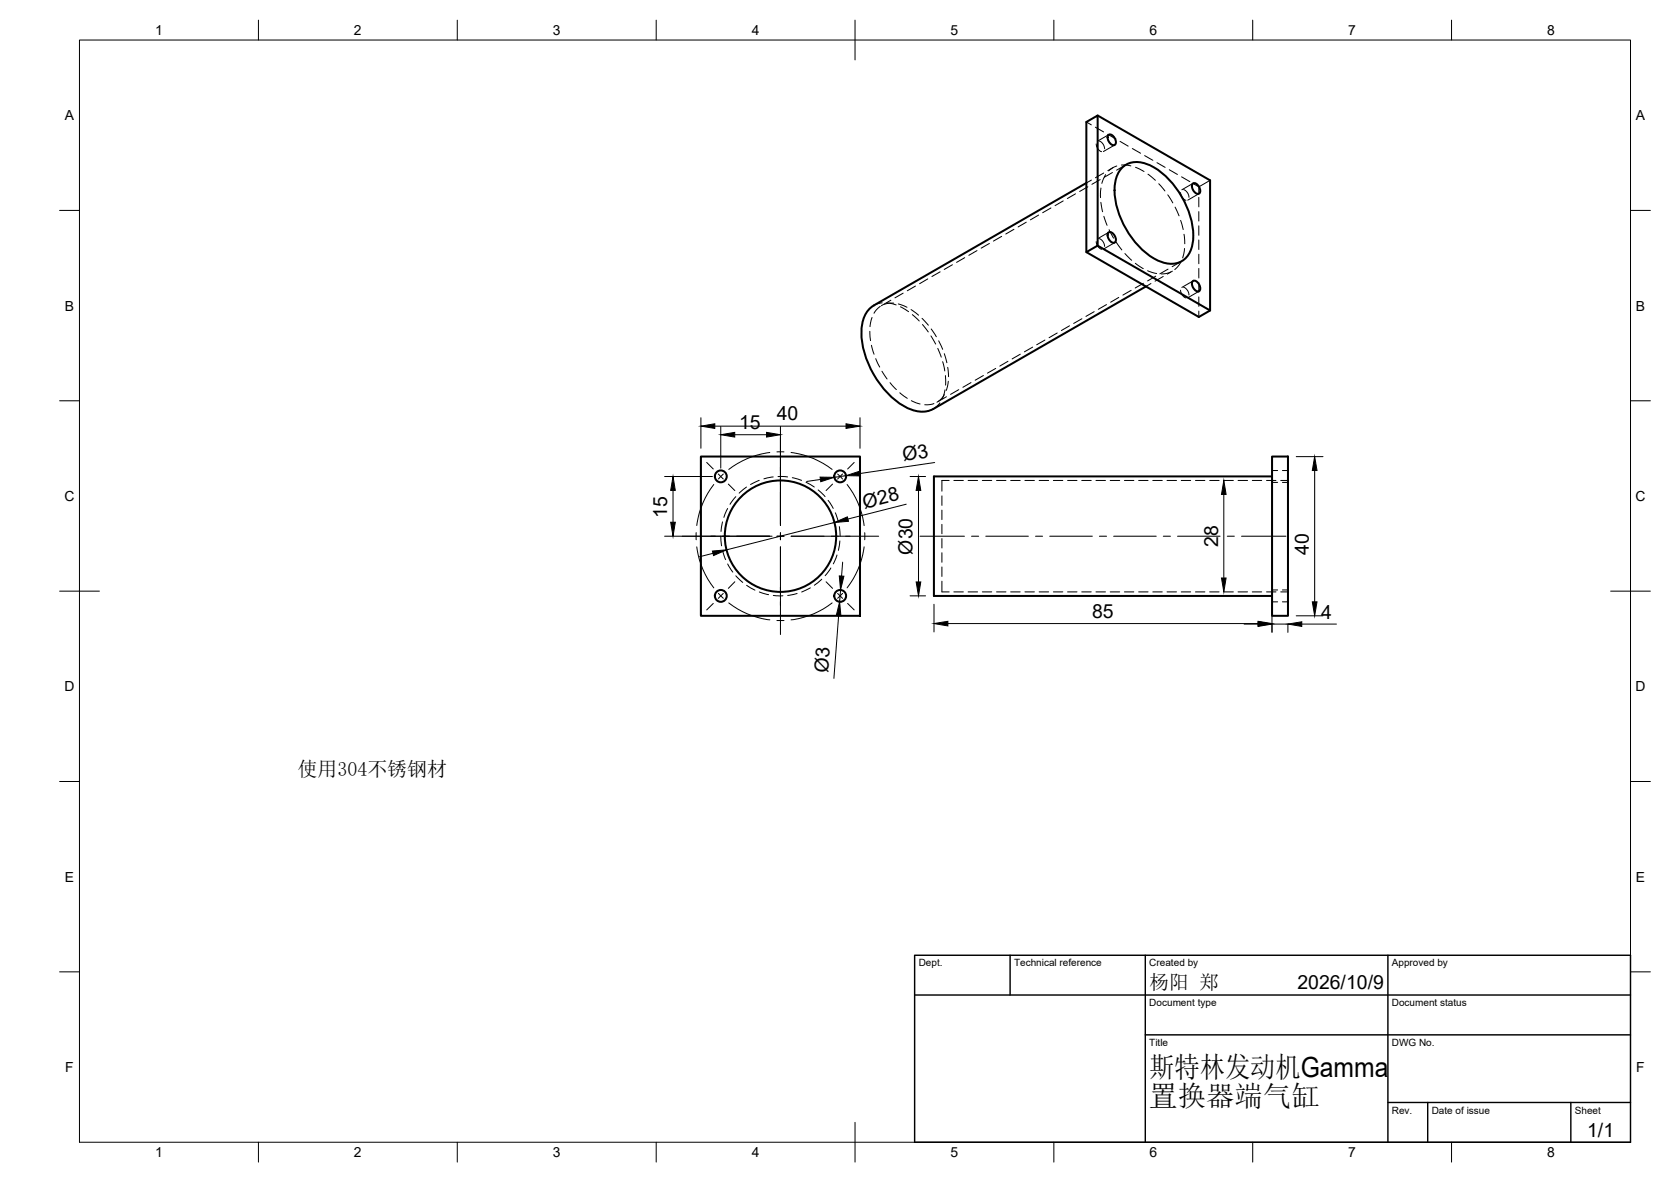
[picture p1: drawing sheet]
<svg xmlns="http://www.w3.org/2000/svg" width="420mm" height="297mm" viewBox="0 0 420 297" stroke-linecap="round" stroke-linejoin="round" font-family="sans-serif">
<!-- layer: Visible -->
<g fill="none" stroke="#000" stroke-width=".51">
<path d="M276 29l28.3 16.3v32.7l-2.9 1.7-28.2-16.3v-32.7l2.8-1.7v32.7l-2.8 1.7M278.7 33.9a1.28 1.28 0 0 1 1.7 1 .9 .9 0 0 1 .3 1 .9 .9 0 0 1-.8 .6 1.95 1.95 0 0 1-1.2-2.6zM273.2 46l-53.5 30.8a7.3 7.3 0 0 0-3.1 6.8 23 23 0 0 0 11.7 19 6.9 6.9 0 0 0 6.4 .2l53.4-30.8M278.7 58.5a1.28 1.28 0 0 1 1.7 .9 .9 .9 0 0 1 .3 1 .9 .9 0 0 1-.8 .6 1.95 1.95 0 0 1-1.2-2.5zM282 42.3a5.7 5.7 0 0 1 6.9-.9 21.1 21.1 0 0 1 11.1 19.2 5.6 5.6 0 0 1-6.3 5.6 15.4 15.4 0 0 1-9.8-7.3 18.7 18.7 0 0 1-3.4-13.7l.4-1.1zM299.9 46.2a1.28 1.28 0 0 1 1.7 .9 .9 .9 0 0 1 .3 1 .9 .9 0 0 1-.8 .6 1.95 1.95 0 0 1-1.2-2.5zM276 61.7l28.3 16.3M299.9 70.7a1.28 1.28 0 0 1 1.7 1 .9 .9 0 0 1 .3 .9 .9 .9 0 0 1-.8 .6 1.95 1.95 0 0 1-1.2-2.5zM176.2 114.7h40v40.1h-40zM319.8 114.7h4v40.1h-4zM319.8 119.7h-85v30.1h85"/>
<circle cx="181.2" cy="119.7" r="1.49"/>
<circle cx="211.3" cy="119.7" r="1.49"/>
<circle cx="196.2" cy="134.7" r="14"/>
<circle cx="181.2" cy="149.8" r="1.49"/>
<circle cx="211.3" cy="149.8" r="1.49"/>
</g>
<!-- layer: Hidden -->
<g fill="none" stroke="#000" stroke-width=".25">
<path d="M273.2 30.7l1.2 .7M275.4 32l2.1 1.2M275.6 36.2a2.21 2.21 0 0 0 1.4 1.9M276.4 35.4a2.18 2.18 0 0 1 1.3 2M278.5 33.7l2.1 1.2M278.8 33.9l-2.9 1.6M280.3 36.5l-2.9 1.6M281.6 35.5l2.1 1.2M284.7 37.3l2.1 1.2M287.8 39.1l2.1 1.2M251.9 59.4l-2.1 1.2M255 57.6l-2.1 1.2"/>
<path d="M258 55.8l-2 1.2M261.2 54l-2.1 1.3M264.2 52.3l-2 1.2M267.3 50.5l-2 1.2M270.4 48.7l-2 1.2M273.5 46.9l-2 1.2M274.4 45.3l-1.2 .7M276.4 60a2.18 2.18 0 0 1 1.3 1.9M276.6 45.1l-2 1.2M276.8 50.8l.4 2.4M276.8 47.3l-.1 2.4M277.5 43.5l-2.1 1.2"/>
<path d="M277.6 54.4l.8 2.2M278 43.9l-.9 2.2M278.8 58.4l-2.9 1.6M278.9 57.7l1.1 2.1M279.7 43.4l-2 1.1M279.8 42.1l-1.2 .8M280.8 41.7l-.7 .3-1.3 1M282 41.5l2.4 .2M283.1 41.4l-2.3 1.4M285.5 42l2.2 1.1M288.6 43.8l1.9 1.5M290.9 40.9l2.1 1.2"/>
<path d="M291.4 46.2l1.5 1.8M293.6 49l1.3 2M294 42.7l2.1 1.1M295.5 52.1l1 2.1M296.8 48.4a2.21 2.21 0 0 0 1.4 1.9M296.9 55.4l.6 2.3M297.1 44.4l2.1 1.2M297.6 47.7a2.18 2.18 0 0 1 1.4 1.9M297.7 58.9l.2 2.4M300 46.1l-2.8 1.6M300.2 46.2l1.2 .8v1.4M301.4 49.6v2.4"/>
<path d="M301.4 53.2v2.3M301.4 56.8v2.3M301.5 48.7l-2.8 1.6M304.3 45.3l-2.9 1.7M219.3 79.8l-.5 2.3M221.3 77l-1 .9-.5 .8M221.8 76.1l-2.1 .7M223 76.1l2.3 .5M224 75.4l-2.4 1.4M224.7 76.2l-2.3 .3M225.9 76.4l2.1 .8M226.4 77.1l2.1 1.2"/>
<path d="M227.1 73.7l-2.1 1.2M229.1 77.8l1.9 1.4M229.4 79.1l1.7 1.6M230.2 71.9l-2.1 1.2M231.8 80l1.6 1.7M233.3 70.1l-2.1 1.2M236.4 68.3l-2.1 1.2M239.5 66.5l-2.1 1.2M242.6 64.8l-2.1 1.1M245.7 63l-2.1 1.2M248.8 61.2l-2.1 1.2M275.1 78.3l-2.1 1.2"/>
<path d="M275.6 60.7a2.21 2.21 0 0 0 1.4 2M278.2 76.5l-2 1.2M280.3 61l-2.9 1.6M280.6 60.9l1.5 1.9M281.3 74.7l-2 1.3M282.9 63.7l1.6 1.7M284.4 73l-2.1 1.2M285.5 66.2l2 1.3M287.5 71.2l-2.1 1.2M288.5 68l2.3 .7M289.4 71.3l-1.3 .7M290.6 69.4l-2.1 1.2"/>
<path d="M292.5 69.5l-2.1 1.2M293.7 67.6l-2.1 1.2M294.4 68.4l-1.1 .3-1.3 .1M294.8 68.1l-1.3 .8M296.8 72.9a2.21 2.21 0 0 0 1.4 2M296.9 65.9l-1.5 1.8M297.1 65.7l-2.4 1.3M297.6 72.2a2.18 2.18 0 0 1 1.4 1.9M297.8 62.4l-.4 2.4M300 70.6l-2.8 1.6M301.4 60.3v2.4M301.4 63.9v2.4"/>
<path d="M301.4 67.5v2.4M301.4 71v2.4M301.4 74.6v2.4M301.4 78.2v1.5M301.5 73.2l-2.8 1.6M218.7 83.3l.2 2.3M219.1 86.8l.7 2.2M220.2 90.1l1 2.2M221.8 93.3l1.3 1.9M223.8 96.2l1.6 1.7M226.3 98.7l1.8 1.4M231.9 81.6l1.5 1.8"/>
<path d="M234.1 84.4l1.2 2.1M234.1 82.7l1.3 1.9M235.8 87.6l.9 2.2M236 85.6l1 2.2M237 90.9l.6 2.3M237.4 88.9l.7 2.3M237.4 99.2l-.7 1.1-.8 .6M237.6 98l-.7 2.2M237.7 94.4l.1 2.4M238 99.7l-2.4 1.4M238.3 92.3l.2 2.4M238.4 95.8l-.5 2.3"/>
<path d="M241.1 97.9l-2.1 1.2M244.2 96.1l-2.1 1.2M247.3 94.4l-2.1 1.2M250.4 92.6l-2.1 1.2M253.4 90.8l-2 1.2M256.5 89l-2 1.2M259.7 87.2l-2.1 1.2M262.7 85.5l-2 1.1M265.8 83.7l-2 1.2M268.9 81.9l-2 1.2M272 80.1l-2 1.2M194.4 119.9l-2.3 .4"/>
<path d="M195.6 119.8l2.4 .1M229.2 100.7l2.2 .8M234.8 101.4l-.9 .3h-1.4M236.3 101.2l-1.6 1.6M319.8 118.2h1.4M322.5 118.2h1.3M181.2 134.8l.2 2.4M181.7 131.2l-.4 2.3M181.7 138.4l.8 2.2M183 127.8l-1 2.2M185 124.8l-1.4 1.9M187.7 122.4l-1.9 1.5"/>
<path d="M190.9 120.7l-2.2 1.1M199.2 120l2.3 .7M202.7 121.2l2 1.2M205.7 123.1l1.8 1.7M208.2 125.7l1.3 2.1M210 128.9l.8 2.3M210.5 139.5l-1 2.2M211 132.3l.2 2.5M211.2 135.9l-.4 2.4M236.8 124.6v2.4M236.8 128.2v2.4M236.8 131.8v2.3"/>
<path d="M236.8 135.3v2.4M236.8 138.9v2.4M238.7 120.7h-1.9v2.7M239.8 120.7h2.4M243.4 120.7h2.4M247 120.7h2.4M250.6 120.7h2.3M254.1 120.7h2.4M257.7 120.7h2.4M261.3 120.7h2.4M264.9 120.7h2.3M268.4 120.7h2.4"/>
<path d="M272 120.7h2.4M275.6 120.7h2.4M279.1 120.7h2.4M282.7 120.7h2.4M286.3 120.7h2.4M289.9 120.7h2.3M293.4 120.7h2.4M297 120.7h2.4M300.6 120.7h2.4M304.2 120.7h2.3M307.7 120.7h2.4M311.3 120.7h2.4"/>
<path d="M314.9 120.7h2.3M318.5 120.7h2.3M319.8 121.2h1.4M322 120.7h1.8M322.5 121.2h1.3M183 141.7l1.3 2.1M185 144.7l1.8 1.7M187.7 147.1l2.1 1.2M190.9 148.8l2.4 .6M194.4 149.6l2.4 .1M200.4 149.1l-2.3 .5M203.8 147.7l-2.2 1.1"/>
<path d="M206.6 145.5l-1.8 1.6M208.9 142.7l-1.4 2M236.8 142.5v2.4M236.8 146.1v2.6h1.9M239.8 148.7h2.4M243.4 148.7h2.4M247 148.7h2.4M250.6 148.7h2.3M254.1 148.7h2.4M257.7 148.7h2.4M261.3 148.7h2.4M264.9 148.7h2.3"/>
<path d="M268.4 148.7h2.4M272 148.7h2.4M275.6 148.7h2.4M279.1 148.7h2.4M282.7 148.7h2.4M286.3 148.7h2.4M289.9 148.7h2.3M293.4 148.7h2.4M297 148.7h2.4M300.6 148.7h2.4M304.2 148.7h2.3M307.7 148.7h2.4"/>
<path d="M311.3 148.7h2.4M314.9 148.7h2.3M318.5 148.7h2.3M319.8 148.3h1.4M319.8 151.2h1.4M322 148.7h1.8M322.5 148.3h1.3M322.5 151.2h1.3"/>
</g>
<!-- layer: BORDER -->
<g fill="none" stroke="#000" stroke-width=".25">
<path d="M20 10.1h390v276.9h-390zM65 5.1v5M115 5.1v5M165 5.1v5M215 5.1v10M265 5.1v5M315 5.1v5M365 5.1v5M15 52.9h5M410 52.9h5M15 100.7h5M410 100.7h5"/>
<path d="M15 148.6h10M405 148.6h10M15 196.4h5M410 196.4h5M15 244.2h5M410 244.2h5M65 287v5M115 287v5M165 287v5M215 282.1v9.9M265 287v5M315 287v5"/>
<path d="M365 287v5"/>
</g>
<!-- layer: TITLEBLOCK -->
<path d="M230 240.1h180v46.9h-180zM230 250h180M254 240.1v9.9M288 240.1v46.9M349 240.1v46.9M288 260.1h122M349 277.1h61M359 277.1v9.9M395 277.1v9.9" fill="none" stroke="#000" stroke-width=".36"/>
<!-- layer: Smart Centers -->
<g fill="none" stroke="#000" stroke-width=".25">
<path d="M177.7 116.2l1.6 1.7M180.6 119.1l1.3 1.3M181.9 119.1l-1.3 1.3M193.6 113.7a21.4 21.4 0 0 0-10.4 4.3M195.3 113.6h1.8M196.2 110v22.1M198.9 113.7a21.4 21.4 0 0 1 10.3 4.3M210.6 119.1l1.3 1.3M211.9 119.1l-1.3 1.3M214.8 116.2l-1.7 1.7M171.5 134.8h22M175 133.8v1.8"/>
<path d="M175.2 137.4a21 21 0 0 0 4.3 10.3M179.5 121.8a21 21 0 0 0-4.3 10.3M183.1 121.7l1.7 1.6M195.3 134.8h1.8M196.2 133.9v1.7M196.2 137.4v22.1M198.9 134.8h22M209.3 121.7l-1.6 1.6M213 121.8a21 21 0 0 1 4.3 10.3M217.3 137.4a21 21 0 0 1-4.3 10.3M217.4 133.9v1.7M231.3 134.8h11.2"/>
<path d="M244.3 134.8h1.8M247.9 134.8h10.7M260.4 134.8h1.7M263.9 134.8h10.8M276.4 134.8h1.8M280 134.8h10.7M292.5 134.8h1.8M296.1 134.8h10.7M308.6 134.8h1.8M312.2 134.8h11.1M179.3 151.6l-1.6 1.7M180.6 149.1l1.3 1.3"/>
<path d="M181.9 149.1l-1.3 1.3M183.2 151.5a20.7 20.7 0 0 0 10.4 4.3M184.8 146.2l-1.7 1.7M195.3 155.9h1.8M207.7 146.2l1.6 1.7M209.2 151.5a20.7 20.7 0 0 1-10.3 4.3M210.6 149.1l1.3 1.3M211.9 149.1l-1.3 1.3M213.1 151.6l1.7 1.7"/>
</g>
<!-- layer: FD_Dimensions -->
<g fill="none" stroke="#000" stroke-width=".25">
<path d="M167.1 119.7h12M176.2 105v7.7M179.7 107.1h33M181.2 107.2v10.5M184.7 109.2h8M196.2 107.2v24.5M212.7 119.5l-2.9 .5M216.2 105v7.7M228.8 119.7h3.9M235 116.2l-18.8 2.8M325.9 114.8h6.8M330.6 118.2v33"/>
<path d="M167.1 134.8h27M169.2 123.2v8M179.3 139.1l-3.4 .8M206.3 120.5l-3.5 .5M209.8 131.3l-27.1 6.9M227.9 126.7l-14.7 3.7M230.9 123.2v23M307.7 124.3v21M210.9 154.7l-1.2 15.8M211.3 148.3l-.2 2.9M211.9 141.3l-.3 3.5M228.8 149.7h3.9"/>
<path d="M234.8 151.9v6.9M238.3 156.7h78M312.8 156.8h3.5M319.8 151.9v7M319.8 156.8l4 .1v2M325.9 154.8h6.8M327.3 156.8h8.7"/>
</g>
<g fill="#000" stroke="#000" stroke-width=".25">
<path d="M176.2 107.1l3.5-.6v1.2zM181.2 109.2l3.5-.5v1.1zM192.7 108.7l3.5 .5-3.5 .6zM206.2 119.9l3.6 .1-3.4 1.1zM212.7 106.5l3.5 .6-3.5 .6zM212.7 119.5l3.4-1.1 .2 1.2zM330.6 114.8l.6 3.4h-1.2zM169.2 119.7l.6 3.5h-1.2zM168.6 131.2h1.2l-.6 3.6zM179.1 138.5l3.6-.3-3.3 1.4zM209.8 131.3l3.3-1.4 .2 1.1zM230.9 119.7l.6 3.5h-1.1z"/>
<path d="M307.7 120.7l.6 3.6h-1.2zM211.1 151.2l.3 3.6-1.1-.1zM211 144.7l1.2 .1-.9 3.5zM230.4 146.2h1.1l-.6 3.5zM234.8 156.7l3.5-.6v1.2zM307.1 145.3h1.2l-.6 3.4zM316.3 156.1l3.5 .6-3.5 .6zM316.3 156.3l3.5 .5-3.5 .6zM323.8 156.8l3.5-.5v1.1zM330 151.2h1.2l-.6 3.6z"/>
</g>
<g font-size="7.2">
<text x="289" y="270.6">斯特林发动机Gamma</text>
<text x="289" y="278.1">置换器端气缸</text>
</g>
<g font-size="5">
<text x="74.8" y="195">使用304不锈钢材</text>
<text x="289" y="248.5">杨阳 郑</text>
</g>
<g font-size="4.9">
<text x="185.8" y="107.8">15</text>
<text x="195.3" y="105.6">40</text>
<text x="227.2" y="115.8" transform="rotate(-8 227.2 115.8)">Ø3</text>
<text x="167.8" y="130.1" transform="rotate(-90 167.8 130.1)">15</text>
<text x="217.4" y="127.8" transform="rotate(-14 217.4 127.8)">Ø28</text>
<text x="306.3" y="137.4" transform="rotate(-90 306.3 137.4)">28</text>
<text x="229.4" y="139.3" transform="rotate(-90 229.4 139.3)">Ø30</text>
<text x="329.1" y="139.4" transform="rotate(-90 329.1 139.4)">40</text>
<text x="274.6" y="155.2">85</text>
<text x="332.2" y="155.4">4</text>
<text x="208.2" y="169.2" transform="rotate(-86 208.2 169.2)">Ø3</text>
<text x="326.2" y="248.5">2026/10/9</text>
<text x="399.1" y="285.7">1/1</text>
</g>
<g font-size="3.5">
<text x="39" y="8.8">1</text>
<text x="89" y="8.8">2</text>
<text x="139" y="8.8">3</text>
<text x="189" y="8.8">4</text>
<text x="239" y="8.8">5</text>
<text x="289" y="8.8">6</text>
<text x="339" y="8.8">7</text>
<text x="389" y="8.8">8</text>
<text x="16.3" y="30.2">A</text>
<text x="411.3" y="30.2">A</text>
<text x="16.3" y="78">B</text>
<text x="411.3" y="78">B</text>
<text x="16.2" y="125.9">C</text>
<text x="411.2" y="125.9">C</text>
<text x="16.2" y="173.7">D</text>
<text x="411.2" y="173.7">D</text>
<text x="16.3" y="221.6">E</text>
<text x="411.3" y="221.6">E</text>
<text x="16.4" y="269.4">F</text>
<text x="411.4" y="269.4">F</text>
<text x="39" y="290.8">1</text>
<text x="89" y="290.8">2</text>
<text x="139" y="290.8">3</text>
<text x="189" y="290.8">4</text>
<text x="239" y="290.8">5</text>
<text x="289" y="290.8">6</text>
<text x="339" y="290.8">7</text>
<text x="389" y="290.8">8</text>
</g>
<g font-size="2.5">
<text x="231" y="242.9">Dept.</text>
<text x="255" y="242.9">Technical reference</text>
<text x="289" y="242.9">Created by</text>
<text x="350" y="242.9">Approved by</text>
<text x="289" y="252.8">Document type</text>
<text x="350" y="252.8">Document status</text>
<text x="289" y="262.9">Title</text>
<text x="350" y="262.9">DWG No.</text>
<text x="350" y="279.9">Rev.</text>
<text x="360" y="279.9">Date of issue</text>
<text x="396" y="279.9">Sheet</text>
</g>
</svg>
